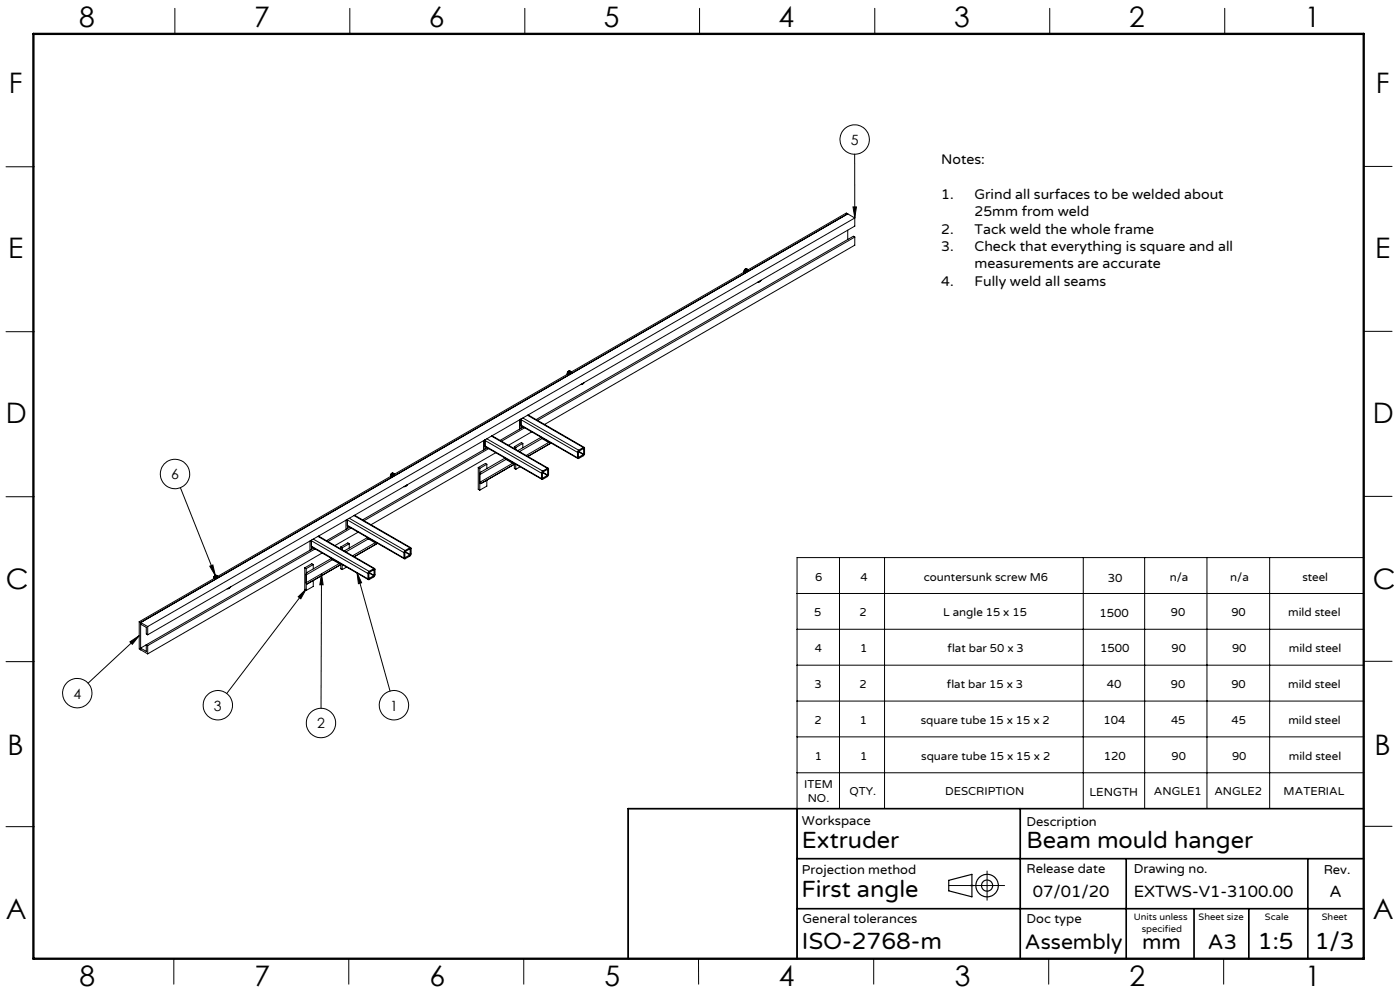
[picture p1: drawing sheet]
<svg xmlns="http://www.w3.org/2000/svg" width="420mm" height="297mm" viewBox="0 0 420 297" stroke-linecap="round" stroke-linejoin="round" font-family="sans-serif">
<g fill="none" stroke="#000" stroke-width=".35">
<path d="M284.6 263.8l7-1.8v6.8l-7-1.8z"/>
<circle cx="296.1" cy="265.4" r="1.66"/>
<circle cx="296.1" cy="265.4" r="3.4"/>
</g>
<path d="M291.1 265.4h1M291.2 265l.7 .7M291.6 264.9v1M291.9 265l-.7 .7" fill="none" stroke="#c0c0c0" stroke-width=".3"/>
<g fill="none" stroke="#000" stroke-width=".3">
<path d="M52.5 2.5v7.7M105 2.5v7.7M157.4 2.5v7.7M209.9 2.5v7.7M262.4 2.5v7.7M314.9 2.5v7.7M367.4 2.5v7.7M1.8 50h8.5M256.4 46.2v19.1M409.1 49.9h8.5M254.3 64.1l-212.1 122.5M254.3 69v2.8"/>
<path d="M255.9 62h1l-.5 3.3zM256.4 65.3l-2.5-1.5-212.1 122.5M256.4 65.3l-212.1 122.5M256.4 65.3v2.5l-212.1 122.4M256.4 71v2.5l-93 53.7M256.4 71l-95.1 55M256.4 71l-.4-.2-95.2 55M1.8 99.4h8.5M223.7 80.9l.6-.1-.5 .1-.3 .5zM223.9 80.6a.67 .67 0 0 0-.6 1 .72 .72 0 0 1 .7-1M224.1 80.6a.66 .66 0 0 0-.8 .9 .67 .67 0 0 1 .8-.8M224.4 80.8h-.4l-.3 .5"/>
<path d="M224.4 80.9h-.4l-.3 .4M224.4 80.9l-.4 .2M224.4 80.9l-.5 .3M228.2 84.1l-.8 .4M228.3 84l-.4 .5-.6 .1M409.1 99.3h8.5M170.3 112.1a.68 .68 0 0 1 .8-.8 .65 .65 0 0 0-.8 .8 .62 .62 0 0 1 .7-.9 .67 .67 0 0 0-.7 .3 .67 .67 0 0 0-.1 .7M170.5 112l.4-.6h.3a.58 .58 0 0 0-.8 .6M171 111.8l.4-.3h-.4l-.3 .4M171.3 111.4h-.3l-.4 .5M171.4 111.5l-.5 .3M175.2 114.7l-.8 .4"/>
<path d="M175.3 114.6l-.4 .5-.7 .1M145.1 132.1v2.8M145.5 134.6v-2.8v.2l17 9.8M146 139.1v1.3M146 139.1l-2.1 1.3M146 139.1l-.4-.2-2.1 1.2M146 131.5l16.8 9.7M146.2 134.2l-37.4 21.6M146.6 134.4l-37.4 21.7M147.5 130.7l16.7 9.7M147.6 130.6l16.9 9.7M148.7 135.7l-37.4 21.6"/>
<path d="M151.5 137.3l-7.3 4.2-.3 .7 7.9-4.5M151.6 137.3l.2 .4M151.8 137.7l2 1.1M153.8 138.8l-9.9 5.8 .1 .3h.3M153.8 138.8l.6 .2M154.3 139.1v1.3l.4 .2M154.3 133.9v.6M154.3 133.9l.4 .2M154.5 139l-10.2 5.9M154.7 134.1v.6M154.7 139.2v1.4M155.9 125.8v2.8"/>
<path d="M156 139.9l-1.3 .7M156.3 128.4v-2.8v.2l16.9 9.8M156.8 132.9v1.3M156.8 132.9l-2.1 1.2M156.8 132.9l-.4-.3-2.1 1.3M156.8 125.3l16.8 9.6M157 127.9l-7 4.1M157.4 128.2l-7 4.1M158.3 124.5l16.7 9.6M158.4 124.4l16.9 9.7M159.5 129.4l-7 4.1M162.3 131.1l-7 4"/>
<path d="M162.3 131.1l.3 .3M162.6 131.4l2 1.2M162.6 131.4l-6.8 4M164.6 132.6l.7 .1-7 4.1M164.6 132.6l-6.8 3.9M173.2 137.2l-16.9-9.8 .1 .2 17 9.8M173.2 135.6v1.6M173.5 137l.1 .1M173.5 135.4v1.6M173.5 135.4l1.5 .8M173.6 134.9l-.4 .7M173.6 135.3l-.1 .1"/>
<path d="M173.6 135.3l1.5 .8M175 134.1l.4 .1-.1 2-1.8 1.2-.3-.2M175 136.2l-1.4 .9M175 134.4l-1.4 .9M175 134.1l-1.4 .8M175 134.4l.1 .1M175.1 134.5h.1M175.1 136.1l-.1 .1M175.1 134.5v1.6M1.8 148.9h8.5M54.1 146.2l10.5 26.4M103.8 155.9v2.8"/>
<path d="M104.2 155.6v2.8M104.2 155.6v.2l17 9.8M104.8 155.3l16.7 9.7M104.9 158l-7 4.1M105.3 158.3l-6.9 4M106.2 154.5l16.8 9.7M106.4 154.4l16.8 9.7M107.5 159.5l-7 4M117.4 141.9l.5-.1a.67 .67 0 0 0-.7 1zM118 141.9a.68 .68 0 0 0-.7 .8 .68 .68 0 0 1 .8-.8M118 141.9h.1M118.1 142l-.6 .2-.1 .5"/>
<path d="M118.1 142h.1M118.2 142l-.5 .1-.3 .5M118.3 142l-.5 .2-.2 .4M118.3 142v.1M118.4 142.1l-.5 .3M118.4 142.1l-.6 .3M118.4 142.1h-.4l-.4 .4M122.1 145.3l-.7 .5M122.3 145.2l-.5 .5-.6 .1M143.5 140.1l.4 .3M143.5 140.1v6.5l.4 .3M143.9 140.4v6.5"/>
<path d="M145.7 144.1l-1.4 .8M146 143.9v1.8l-2.1 1.2M162.5 143.4l-17-9.8v.2l17.1 9.8M162.5 141.8v1.6M162.7 143.3h.1M162.7 141.6v1.7M162.7 141.6l1.5 .9M162.8 141.5l-.1 .1M162.8 141.2l-.3 .6M162.8 141.5l1.5 .9M164.2 140.7l.1 .1M164.2 140.4l.4 .1-.1 2.1-1.8 1.1-.2-.3"/>
<path d="M164.2 142.5l-1.4 .8M164.2 140.7l-1.4 .8M164.2 140.4l-1.4 .8M164.3 142.4l-.1 .1M164.3 140.8v1.6M409.1 148.8h8.5M62.9 169.7l1-.4 .7 3.3zM64.8 172.4a.68 .68 0 0 0-.7 1M64.9 172.5a.65 .65 0 0 0-.7 .2 .65 .65 0 0 0 0 .7M64.9 172.5a.69 .69 0 0 0-.6 .8 .63 .63 0 0 1 .7-.8M64.9 172.5h.1M65.1 172.6a.66 .66 0 0 0-.7 .7"/>
<path d="M65.1 172.6h.1M65.2 172.6l-.5 .1-.3 .5M65.2 172.6l-.4 .2-.2 .3 .3-.4h.4M65.2 172.6l.1 .1M65.3 172.7l-.4 .3M65.3 172.7l-.5 .3M69.1 175.9l-.8 .5M69.2 175.9l-.6 .5-.4 .1M89.5 178.9l2.4-2.4-1.7 3zM91.4 170.2l.5 .2M91.4 170.2v6.5l.5 .2M91.9 170.4v6.5"/>
<path d="M91.9 176.5l-23.9 31.4M92.1 171.6l7.4-4.2 .2 .3-7.8 4.6zM93 162.1v2.8M93.4 164.7l.1-2.8-.1 .2 17 9.8M94 169.2l-2.1 1.2M94 169.2v1.3M94 174v1.8l-2.1 1.1M94 169.2l-.4-.3-2.2 1.3M94 161.6l16.7 9.6M94.1 164.2l-50.2 29M94.5 164.5l-50.2 29M95.4 160.8l16.7 9.6"/>
<path d="M95.5 160.7l16.9 9.7M96.4 171.9l.5 3.4h-.9zM96.4 171.9l-.1 40.4M96.7 165.7l-52.4 30.3M99.7 167.7l2 1.2M101.7 168.9l-9.8 5.7v.3l.3 .1 10.2-5.9M101.7 168.9l.7 .1M102.2 163.9l.5 .3M102.2 169.2v1.3l.5 .2M102.2 163.9v.6M102.7 164.2v.6M102.7 169.2v1.5"/>
<path d="M104 170l-1.3 .7M104.8 162.9l-.4-.2-2.2 1.2M104.8 162.9l-2.1 1.3M104.8 162.9v1.3M107.1 171.6l1.4 3.1-1 .2zM107.1 171.6l9.9 35.5M110.4 173.5l-17-9.8 .1 .2 17 9.8M110.4 171.9v1.6M110.5 161.5l-.2-.4-7 4M110.5 161.5l-6.7 3.9M110.5 161.5l2 1.2M110.7 173.3h.1"/>
<path d="M110.7 171.7v1.6M110.7 173.3v.1M110.7 171.7l1.4 .8M110.7 171.6v.1M110.7 171.2l-.3 .7M110.7 171.6l1.5 .8M112.1 170.7l.1 .1M112.1 170.4l.4 .2-.1 2-1.7 1.1-.3-.2M112.1 172.5l-1.4 .9M112.1 170.7l-1.4 .9M112.1 170.4l-1.4 .8M112.2 172.4l-.1 .1"/>
<path d="M112.2 170.8v1.6M112.5 162.7l.7 .1M112.5 162.7l-6.7 3.9M113.2 162.8l-6.9 4.1M121.2 167.2l-17-9.8 .1 .3 17 9.8M121.2 165.6v1.6M121.5 167.1h.1M121.5 165.4v1.7M121.5 165.4l1.5 .9M121.5 165.3v.1M121.5 165l-.3 .6M121.5 165.3l1.5 .9"/>
<path d="M123 164.5v.1M123 164.2l.2-.1 .1 .3-.1 2-1.7 1.1-.3-.3M123 166.3l-1.5 .8M123 164.5l-1.5 .8M123 164.2l-1.5 .8M123 166.2v.1M123 164.6v1.6M239.1 177.9h170M251.8 167.1v75.3M265.4 167.1v75.3M325 167.1v75.3M343.4 167.1v75.3"/>
<path d="M362.1 167.1v75.3M380.9 167.1v75.3M409.1 167.1h-170v120.2h-50.6v-44.9h50.6M1.8 198.3h8.5M39 192.4l2.8-1.9-2.1 2.6zM41.8 186.3l.4 .3M41.8 186.3v8.2l2.5 1.5M41.8 190.5l-15.4 14.2M42.2 186.6v8.1M42.2 186.6l2.1 1.2M42.2 187.1l1.7 .9v2l.4 .2M42.2 194.2l1.7-1v2z"/>
<path d="M43.9 193.2l.4 .3M44.3 187.8v2.4M44.3 193.5v2.5M239.1 199.4h170M239.1 188.6h170M409.1 198.2h8.5M239.1 210.1h170M239.1 231.6h170M239.1 220.8h170M1.8 247.8h8.5M409.1 247.6h8.5M284.6 265.4h16.8"/>
<path d="M296.1 261.1v8.7M52.1 287.3v7.7M104.6 287.3v7.7M157.1 287.3v7.7M209.6 287.3v7.7M262.1 287.3v7.7M314.6 287.3v7.7M367.1 287.3v7.7"/>
<circle cx="256.4" cy="41.8" r="4.4"/>
<circle cx="52.5" cy="142.1" r="4.4"/>
<circle cx="23.2" cy="207.8" r="4.4"/>
<circle cx="65.4" cy="211.3" r="4.4"/>
<circle cx="96.3" cy="216.7" r="4.4"/>
<circle cx="118.2" cy="211.4" r="4.4"/>
</g>
<path d="M239.1 242.4v44.9M239.1 257.3h170M306.1 242.4v44.9M337.9 257.3v30M392.4 257.3v30M409.1 242.4h-220.6v44.9M239.1 272.3h170M358.2 272.3v15M374.6 272.3v15" fill="none" stroke="#000" stroke-width=".5"/>
<path d="M10 10.2h399.1v277.1h-399.1z" fill="none" stroke="#000" stroke-width=".7"/>
<path d="M107.1 171.6l1.4 3.1-1 .2zM96.4 171.9l.5 3.4h-.9zM39 192.4l2.8-1.9-2.1 2.6zM89.5 178.9l2.4-2.4-1.7 3zM255.9 62h1l-.5 3.3zM62.9 169.7l1-.4 .7 3.3z" fill="#000"/>
<g font-size="8.5">
<text x="23.8" y="8">8</text>
<text x="76.3" y="8">7</text>
<text x="128.7" y="8">6</text>
<text x="181.2" y="8">5</text>
<text x="233.6" y="8">4</text>
<text x="286.3" y="8">3</text>
<text x="338.7" y="8">2</text>
<text x="391.4" y="8">1</text>
<text x="2.7" y="28">F</text>
<text x="412.8" y="28">F</text>
<text x="2.4" y="77.2">E</text>
<text x="412.5" y="77.2">E</text>
<text x="1.8" y="126.8">D</text>
<text x="411.9" y="126.9">D</text>
<text x="1.8" y="176.6">C</text>
<text x="411.9" y="176.7">C</text>
<text x="2.3" y="226.2">B</text>
<text x="412.4" y="226.2">B</text>
<text x="1.7" y="275.4">A</text>
<text x="411.8" y="275.5">A</text>
<text x="23.9" y="295.5">8</text>
<text x="76.4" y="295.5">7</text>
<text x="128.8" y="295.5">6</text>
<text x="181.3" y="295.5">5</text>
<text x="233.7" y="295.5">4</text>
<text x="286.4" y="295.5">3</text>
<text x="338.8" y="295.5">2</text>
<text x="391.5" y="295.5">1</text>
</g>
<g font-size="7.1">
<text x="240.6" y="254">Extruder</text>
<text x="308" y="254">Beam mould hanger</text>
<text x="240.4" y="268.8">First angle</text>
<text x="240.6" y="284.3">ISO-2768-m</text>
<text x="377.4" y="284.3">1:5</text>
<text x="394.4" y="284.3">1/3</text>
</g>
<g font-size="6.3">
<text x="307.5" y="284.3">Assembly</text>
<text x="342.6" y="284.3">mm</text>
<text x="362.4" y="284.3">A3</text>
</g>
<g font-size="4.9">
<text x="309.9" y="268.7">07/01/20</text>
<text x="340.1" y="268.7">EXTWS-V1-3100.00</text>
<text x="398.9" y="268.7">A</text>
</g>
<g font-size="4.2">
<text x="255.2" y="43.4">5</text>
<text x="282.4" y="49.1">Notes:</text>
<text x="282.4" y="59.5">1.</text>
<text x="292.4" y="59.5">Grind all surfaces to be welded about</text>
<text x="292.4" y="64.8">25mm from weld</text>
<text x="282.4" y="70">2.</text>
<text x="292.4" y="70">Tack weld the whole frame</text>
<text x="282.4" y="75.2">3.</text>
<text x="292.4" y="75.2">Check that everything is square and all</text>
<text x="292.4" y="80.5">measurements are accurate</text>
<text x="282.4" y="85.7">4.</text>
<text x="292.4" y="85.7">Fully weld all seams</text>
<text x="51.3" y="143.7">6</text>
<text x="22" y="209.3">4</text>
<text x="64.2" y="213">3</text>
<text x="117" y="213">1</text>
<text x="95.1" y="218.3">2</text>
</g>
<g font-size="3.9">
<text x="240.6" y="247.2">Workspace</text>
<text x="307.9" y="247.4">Description</text>
<text x="240.6" y="262.1">Projection method</text>
<text x="308" y="261.5">Release date</text>
<text x="340.1" y="261.5">Drawing no.</text>
<text x="397.1" y="262.1">Rev.</text>
<text x="240.7" y="276.6">General tolerances</text>
<text x="308" y="276.6">Doc type</text>
</g>
<g font-size="3.5">
<text x="244.6" y="174.2">6</text>
<text x="258.1" y="174.2">4</text>
<text x="277.1" y="174.2">countersunk screw M6</text>
<text x="332.3" y="174.3">30</text>
<text x="350.9" y="174.2">n/a</text>
<text x="369.1" y="174.2">n/a</text>
<text x="390.7" y="174.2">steel</text>
<text x="244.3" y="184.7">5</text>
<text x="257.8" y="184.7">2</text>
<text x="282.9" y="184.7">L angle 15 x 15</text>
<text x="329.8" y="184.9">1500</text>
<text x="351.2" y="184.7">90</text>
<text x="369.4" y="184.7">90</text>
<text x="386.4" y="184.7">mild steel</text>
<text x="244.5" y="195.4">4</text>
<text x="258" y="195.4">1</text>
<text x="284.3" y="195.4">flat bar 50 x 3</text>
<text x="330" y="195.5">1500</text>
<text x="351.5" y="195.4">90</text>
<text x="369.6" y="195.4">90</text>
<text x="386.7" y="195.4">mild steel</text>
<text x="244.3" y="206.1">3</text>
<text x="257.8" y="206.1">2</text>
<text x="284.1" y="206.1">flat bar 15 x 3</text>
<text x="332.1" y="206.2">40</text>
<text x="351.3" y="206.1">90</text>
<text x="369.4" y="206.1">90</text>
<text x="386.5" y="206.1">mild steel</text>
<text x="244.4" y="217">2</text>
<text x="257.9" y="217">1</text>
<text x="276.2" y="217">square tube 15 x 15 x 2</text>
<text x="331" y="217.1">104</text>
<text x="351.3" y="217">45</text>
<text x="369.5" y="217">45</text>
<text x="386.5" y="217">mild steel</text>
<text x="244.5" y="227.7">1</text>
<text x="258" y="227.7">1</text>
<text x="276.4" y="227.7">square tube 15 x 15 x 2</text>
<text x="331.1" y="227.9">120</text>
<text x="351.4" y="227.7">90</text>
<text x="369.6" y="227.7">90</text>
<text x="386.6" y="227.7">mild steel</text>
<text x="241.2" y="236.2">ITEM</text>
<text x="254.8" y="238.3">QTY.</text>
<text x="283.5" y="238.3">DESCRIPTION</text>
<text x="326.9" y="238.5">LENGTH</text>
<text x="346.2" y="238.3">ANGLE1</text>
<text x="364.3" y="238.3">ANGLE2</text>
<text x="385.1" y="238.3">MATERIAL</text>
<text x="242.3" y="240.4">NO.</text>
</g>
<g font-size="2.8">
<text x="340.1" y="275.6">Units unless</text>
<text x="359.6" y="275.6">Sheet size</text>
<text x="379.5" y="275.8">Scale</text>
<text x="396.5" y="275.6">Sheet</text>
<text x="342.5" y="279.4">specified</text>
</g>
</svg>
